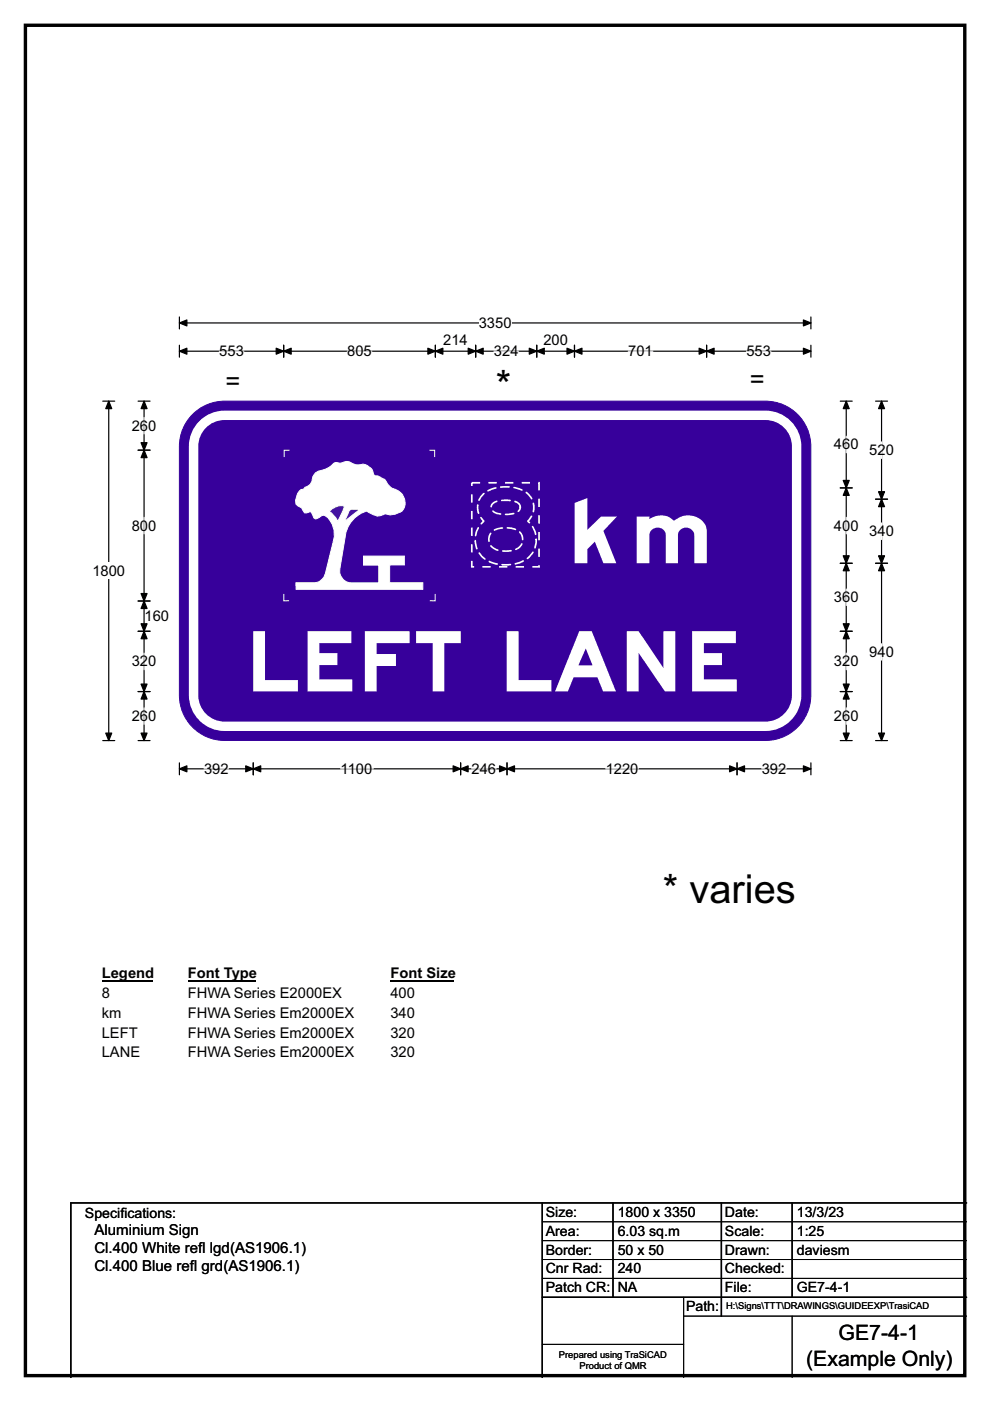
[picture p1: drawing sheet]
<svg xmlns="http://www.w3.org/2000/svg" width="210mm" height="297mm" viewBox="0 0 210 297" stroke-linecap="round" stroke-linejoin="round" font-family="sans-serif">
<path d="M5.4 5.4h199.2v286.3h-199.2z" fill="none" stroke="#000" stroke-width=".72"/>
<path d="M38.1 68.5h133.9M38.1 67.2v2.5M172 67.2v2.5" fill="none" stroke="#000" stroke-width=".25"/>
<g fill="#000" stroke="#000" stroke-width=".25">
<path d="M38.1 68.5l1.5-.7v1.3z" fill-rule="evenodd"/>
<path d="M170.4 67.8l1.6 .7-1.6 .6z" fill-rule="evenodd"/>
</g>
<path d="M101.6 66.7h6.9v3.5h-6.9z" fill="#fff"/>
<g fill="none" stroke="#000" stroke-width=".25">
<path d="M38.1 74.5h133.9M38.1 73.2v2.5M60.2 73.2v2.5M92.3 73.2v2.5M100.9 73.2v2.5M113.8 73.2v2.5M121.8 73.2v2.5M149.9 73.2v2.5M172 73.2v2.5M21.8 85.1h2.5M23.1 85.1v71.9M21.8 157h2.5"/>
<path d="M38.1 161.7v2.6M38.1 163h133.9M53.7 161.7v2.6M97.7 161.7v2.6M107.5 161.7v2.6M156.3 161.7v2.6M172 161.7v2.6"/>
</g>
<g fill="#000" stroke="#000" stroke-width=".25">
<path d="M38.1 74.5l1.5-.7v1.3z" fill-rule="evenodd"/>
<path d="M60.2 74.5l1.6-.7v1.3z" fill-rule="evenodd"/>
<path d="M58.6 73.8l1.6 .7-1.6 .6z" fill-rule="evenodd"/>
<path d="M90.8 73.8l1.5 .7-1.5 .6z" fill-rule="evenodd"/>
<path d="M92.3 74.5l1.6-.7v1.3z" fill-rule="evenodd"/>
<path d="M99.3 73.8l1.6 .7-1.6 .6z" fill-rule="evenodd"/>
<path d="M100.9 74.5l1.6-.7v1.3z" fill-rule="evenodd"/>
<path d="M112.3 73.8l1.5 .7-1.5 .6z" fill-rule="evenodd"/>
<path d="M113.8 74.5l1.6-.7v1.3z" fill-rule="evenodd"/>
<path d="M120.3 73.8l1.5 .7-1.5 .6z" fill-rule="evenodd"/>
<path d="M121.8 74.5l1.6-.7v1.3z" fill-rule="evenodd"/>
<path d="M148.3 73.8l1.6 .7-1.6 .6z" fill-rule="evenodd"/>
<path d="M149.9 74.5l1.6-.7v1.3z" fill-rule="evenodd"/>
<path d="M170.4 73.8l1.6 .7-1.6 .6z" fill-rule="evenodd"/>
<path d="M23.1 85.1l.6 1.5h-1.3z" fill-rule="evenodd"/>
<path d="M22.4 155.4h1.3l-.6 1.6z" fill-rule="evenodd"/>
<path d="M38.1 163l1.5-.6v1.2z" fill-rule="evenodd"/>
<path d="M53.7 163l1.6-.6v1.2z" fill-rule="evenodd"/>
<path d="M52.1 162.4l1.6 .6-1.6 .6z" fill-rule="evenodd"/>
<path d="M96.1 162.4l1.6 .6-1.6 .6z" fill-rule="evenodd"/>
<path d="M97.7 163l1.6-.6v1.2z" fill-rule="evenodd"/>
<path d="M106 162.4l1.5 .6-1.5 .6z" fill-rule="evenodd"/>
<path d="M107.5 163l1.6-.6v1.2z" fill-rule="evenodd"/>
<path d="M154.7 162.4l1.6 .6-1.6 .6z" fill-rule="evenodd"/>
<path d="M156.3 163l1.6-.6v1.2z" fill-rule="evenodd"/>
<path d="M170.4 162.4l1.6 .6-1.6 .6z" fill-rule="evenodd"/>
</g>
<path d="M46.5 74.5h5.2M73.7 74.5h5.2M104.8 74.5h5.2M133.3 74.5h5.2M158.3 74.5h5.2M43.3 163h5.2M72.2 163h7M100 163h5.2M128.5 163h6.9M161.6 163h5.2" fill="none" stroke="#fff" stroke-width=".25"/>
<path d="M19.6 119.3h6.9v3.5h-6.9z" fill="#fff"/>
<g fill="none" stroke="#000" stroke-width=".25">
<path d="M29.3 95.4h2.5M29.3 85.1h2.5M30.6 85.1v71.9M178.2 85.1h2.6M179.5 85.1v71.9M185.7 85.1h2.5M187 85.1v71.9M178.2 103.4h2.6M178.2 119.4h2.6M185.7 119.4h2.5M185.7 105.8h2.5M29.3 127.4h2.5"/>
<path d="M29.3 133.8h2.5M178.2 133.8h2.6M29.3 146.6h2.5M29.3 157h2.5M178.2 146.6h2.6M178.2 157h2.6M185.7 157h2.5"/>
</g>
<g fill="#000" stroke="#000" stroke-width=".25">
<path d="M30.6 95.4l.6 1.6h-1.3z" fill-rule="evenodd"/>
<path d="M30.6 85.1l.6 1.5h-1.3z" fill-rule="evenodd"/>
<path d="M29.9 93.9h1.3l-.6 1.5z" fill-rule="evenodd"/>
<path d="M179.5 85.1l.6 1.5h-1.2z" fill-rule="evenodd"/>
<path d="M187 85.1l.6 1.5h-1.3z" fill-rule="evenodd"/>
<path d="M179.5 103.4l.6 1.6h-1.2z" fill-rule="evenodd"/>
<path d="M178.9 117.8h1.2l-.6 1.6z" fill-rule="evenodd"/>
<path d="M178.9 101.9h1.2l-.6 1.5z" fill-rule="evenodd"/>
<path d="M179.5 119.4l.6 1.6h-1.2z" fill-rule="evenodd"/>
<path d="M187 105.8l.6 1.6h-1.3z" fill-rule="evenodd"/>
<path d="M186.3 117.8h1.3l-.6 1.6z" fill-rule="evenodd"/>
<path d="M186.3 104.2h1.3l-.6 1.6z" fill-rule="evenodd"/>
<path d="M187 119.4l.6 1.6h-1.3z" fill-rule="evenodd"/>
<path d="M29.9 125.8h1.3l-.6 1.6z" fill-rule="evenodd"/>
<path d="M30.6 127.4l.6 1.6h-1.3z" fill-rule="evenodd"/>
<path d="M29.9 132.3h1.3l-.6 1.5z" fill-rule="evenodd"/>
<path d="M30.6 133.8l.6 1.6h-1.3z" fill-rule="evenodd"/>
<path d="M178.9 132.3h1.2l-.6 1.5z" fill-rule="evenodd"/>
<path d="M179.5 133.8l.6 1.6h-1.2z" fill-rule="evenodd"/>
<path d="M29.9 145h1.3l-.6 1.6z" fill-rule="evenodd"/>
<path d="M30.6 146.6l.6 1.6h-1.3z" fill-rule="evenodd"/>
<path d="M29.9 155.4h1.3l-.6 1.6z" fill-rule="evenodd"/>
<path d="M178.9 145h1.2l-.6 1.6z" fill-rule="evenodd"/>
<path d="M179.5 146.6l.6 1.6h-1.2z" fill-rule="evenodd"/>
<path d="M178.9 155.4h1.2l-.6 1.6z" fill-rule="evenodd"/>
<path d="M186.3 155.4h1.3l-.6 1.6z" fill-rule="evenodd"/>
</g>
<path d="M30.6 88.5v3.5M179.5 92.5v3.5M187 93.7v3.5M30.6 109.7v3.5M179.5 109.7v3.5M187 110.9v3.5M30.6 138.5v3.5M179.5 124.9v3.5M179.5 138.5v3.5M187 136.5v3.5M30.6 150.1v3.5M179.5 150.1v3.5" fill="none" stroke="#fff" stroke-width=".25"/>
<path d="M21.6 204.6h10.7v3.5h-10.7z" fill="#fff"/>
<path d="M21.6 207.9h10.7" fill="none" stroke="#000" stroke-width=".32"/>
<path d="M39.8 204.6h14.5v3.5h-14.5z" fill="#fff"/>
<path d="M39.8 207.9h14.5" fill="none" stroke="#000" stroke-width=".32"/>
<path d="M82.8 204.6h13.5v3.5h-13.5z" fill="#fff"/>
<path d="M82.8 207.9h13.5" fill="none" stroke="#000" stroke-width=".32"/>
<g fill="#fff">
<path d="M21.6 208.8h1.7v3.5h-1.7z"/>
<path d="M39.8 208.8h32.9v3.5h-32.9z"/>
<path d="M82.8 208.8h5.2v3.5h-5.2z"/>
<path d="M21.6 213h4.1v3.5h-4.1z"/>
<path d="M39.8 213h35.5v3.5h-35.5z"/>
<path d="M82.8 213h5.2v3.5h-5.2z"/>
<path d="M21.6 217.2h7.6v3.5h-7.6z"/>
<path d="M39.5 181.9h35.5v3.5h-35.5z"/>
<path d="M82.8 217.2h5.2v3.5h-5.2z"/>
<path d="M21.6 221.4h8.1v3.5h-8.1z"/>
<path d="M39.8 221.4h35.5v3.5h-35.5z"/>
<path d="M82.8 221.4h5.2v3.5h-5.2z"/>
</g>
<path d="M41.3 87.5a9.6 9.6 0 0 1 6.3-2.4h114.8a9.6 9.6 0 0 1 9.6 9.5v52.8a9.6 9.6 0 0 1-9.6 9.6h-114.8a9.6 9.6 0 0 1-9.5-9.6v-52.8a9.6 9.6 0 0 1 3.2-7.1z" fill-rule="evenodd" fill="#37009b" stroke="#37009b" stroke-width=".21"/>
<path d="M43.3 89.7a6.6 6.6 0 0 1 4.3-1.6h114.8a6.6 6.6 0 0 1 6.6 6.5v52.8a6.6 6.6 0 0 1-6.6 6.6h-114.8a6.6 6.6 0 0 1-6.5-6.6v-52.8a6.6 6.6 0 0 1 2.2-4.9z" fill="none" stroke="#fff" stroke-width="2"/>
<path d="M61.4 95.5h-1.1v1.4M91.1 95.5h1.1v1.4M60.2 125.9v1.5h1.1M92.3 125.9v1.5h-1.1" fill="none" stroke="#fff" stroke-width=".21"/>
<path d="M66.9 100.2l.6-.3a5 5 0 0 0 3.4-1.7l.6-.1a2.92 2.92 0 0 0 2.1-.3l.5 .1 1.3 .6 .6 .1a2.49 2.49 0 0 1 3.2 1.9 .89 .89 0 0 0 1.1 .4l1 .6a1.26 1.26 0 0 1 .9 1.1 3.7 3.7 0 0 0 2.2 1.4 2.71 2.71 0 0 1 .5 4.6 4.8 4.8 0 0 1-3.4 .4 2.33 2.33 0 0 1-2.3 .1l-1.6-.7a6.6 6.6 0 0 0-4.4 5.6l-1.1 6.7a2.51 2.51 0 0 0 2.5 2.9h5.7v-3.8h-3.2v-1.9h8.7v1.9h-3.2v3.8h7.1v1.4h-26.9v-1.4h4a2.5 2.5 0 0 0 2.2-1.9l1.6-6.7a4.7 4.7 0 0 0-1.9-5.8l-1.7 .8-.4-.2-.6-1.2-.3-.1a.89 .89 0 0 1-1.5-.4l-.2-.4a1.76 1.76 0 0 1-1.3-1.2 3.8 3.8 0 0 1 1.2-2.7 .65 .65 0 0 0 .8-.5 2.06 2.06 0 0 0 1.7-2.2z" fill-rule="evenodd" fill="#fff" stroke="#fff" stroke-width=".21"/>
<g fill="#2e3092" stroke="#fff" stroke-width=".21">
<path d="M74.2 108.1l.4-.1h1.7l-3.3 2.6z" fill-rule="evenodd"/>
<path d="M69.8 108.4a2.91 2.91 0 0 1 3.2-1l-.3 .9-1 2.2-.5-.8z" fill-rule="evenodd"/>
</g>
<path d="M115 255v37M130 255v20M153 255v24M168 255v20M205 255h-190v37M115 275h90" fill="none" stroke="#000" stroke-width=".3"/>
<path d="M115 259h90M115 263h90M115 267h90M115 271h90M145 279h60M145 275v17M168 279v13M115 285h30" fill="none" stroke="#000" stroke-width=".21"/>
<path d="M100.1 102.4h14.2v17.8h-14.2z" fill="none" stroke="#fefefe" stroke-width=".35" stroke-dasharray="1.8 1.8" stroke-linecap="butt"/>
<text font-size="22.2" fill="#fff" x="99.7" y="119.5">8</text>
<text font-size="18.9" fill="#fff" x="119.2" y="119.4">km</text>
<text font-size="17.8" fill="#fff" x="51.9" y="146.6">LEFT LANE</text>
<g font-size="8.5">
<text x="105.1" y="84.6">*</text>
<text x="140.6" y="191.6">* varies</text>
</g>
<g font-size="5.4">
<text x="47.8" y="82.8">=</text>
<text x="159.1" y="82.2">=</text>
</g>
<g font-size="4.5">
<text x="177.9" y="284.2">GE7-4-1</text>
<text x="171" y="289.6">(Example Only)</text>
</g>
<g font-size="3.2">
<text x="20" y="261.9">Aluminium Sign</text>
<text x="20" y="265.8">Cl.400 White ref</text>
<text x="20" y="269.6">Cl.400 Blue ref</text>
<text x="40.3" y="269.6">l grd(AS1906.1)</text>
<text x="42" y="265.8">l lgd(AS1906.1)</text>
</g>
<g font-size="3.1">
<text x="101.6" y="69.5">3350</text>
<text x="46.5" y="75.5">553</text>
<text x="73.7" y="75.5">805</text>
<text x="94" y="73.1">214</text>
<text x="104.8" y="75.5">324</text>
<text x="115.2" y="73.1">200</text>
<text x="133.3" y="75.5">701</text>
<text x="158.3" y="75.5">553</text>
<text x="28" y="91.3">260</text>
<text x="176.9" y="95.3">460</text>
<text x="184.4" y="96.5">520</text>
<text x="28" y="112.5">800</text>
<text x="176.9" y="112.5">400</text>
<text x="184.4" y="113.7">340</text>
<text x="19.6" y="122.1">1800</text>
<text x="30.7" y="131.7">160</text>
<text x="176.9" y="127.7">360</text>
<text x="28" y="141.3">320</text>
<text x="176.9" y="141.3">320</text>
<text x="184.4" y="139.3">940</text>
<text x="28" y="152.9">260</text>
<text x="176.9" y="152.9">260</text>
<text x="43.3" y="164.1">392</text>
<text x="72.2" y="164.1">1100</text>
<text x="100" y="164.1">246</text>
<text x="128.5" y="164.1">1220</text>
<text x="161.6" y="164.1">392</text>
<text x="21.6" y="207.5">Legend</text>
<text x="39.8" y="207.5">Font Type</text>
<text x="82.8" y="207.5">Font Size</text>
<text x="21.6" y="211.6">8</text>
<text x="21.6" y="215.8">km</text>
<text x="39.8" y="211.6">FHWA Series E2000EX</text>
<text x="39.8" y="215.8">FHWA Series Em2000EX</text>
<text x="82.8" y="211.6">400</text>
<text x="82.8" y="215.8">340</text>
<text x="21.6" y="220">LEFT</text>
<text x="39.8" y="220">FHWA Series Em2000EX</text>
<text x="82.8" y="220">320</text>
<text x="21.6" y="224.2">LANE</text>
<text x="39.8" y="224.2">FHWA Series Em2000EX</text>
<text x="82.8" y="224.2">320</text>
</g>
<g font-size="3">
<text x="115.8" y="258">Size:</text>
<text x="131" y="258">1800 x 3350</text>
<text x="153.8" y="258">Date:</text>
<text x="169" y="258">13/3/23</text>
<text x="18" y="258.2">Specif</text>
<text x="25.5" y="258.2">ications:</text>
<text x="115.8" y="262">Area:</text>
<text x="131" y="262">6.03 sq.m</text>
<text x="153.8" y="262">Scale:</text>
<text x="169" y="262">1:25</text>
<text x="115.8" y="266">Border:</text>
<text x="115.8" y="270">Cnr Rad:</text>
<text x="131" y="266">50 x 50</text>
<text x="131" y="270">240</text>
<text x="153.8" y="266">Drawn:</text>
<text x="153.8" y="270">Checked:</text>
<text x="169" y="266">daviesm</text>
<text x="115.8" y="274">Patch CR:</text>
<text x="131" y="274">NA</text>
<text x="153.8" y="274">File:</text>
<text x="169" y="274">GE7-4-1</text>
<text x="145.5" y="278">Path:</text>
</g>
<g font-size="2">
<text x="154" y="277.6">H:\Signs\TTT\DRAWINGS\GUIDEEXP\TrasiCAD</text>
<text x="118.5" y="287.8">Prepared using TraSiCAD</text>
<text x="122.9" y="290.2">Product of QMR</text>
</g>
</svg>
